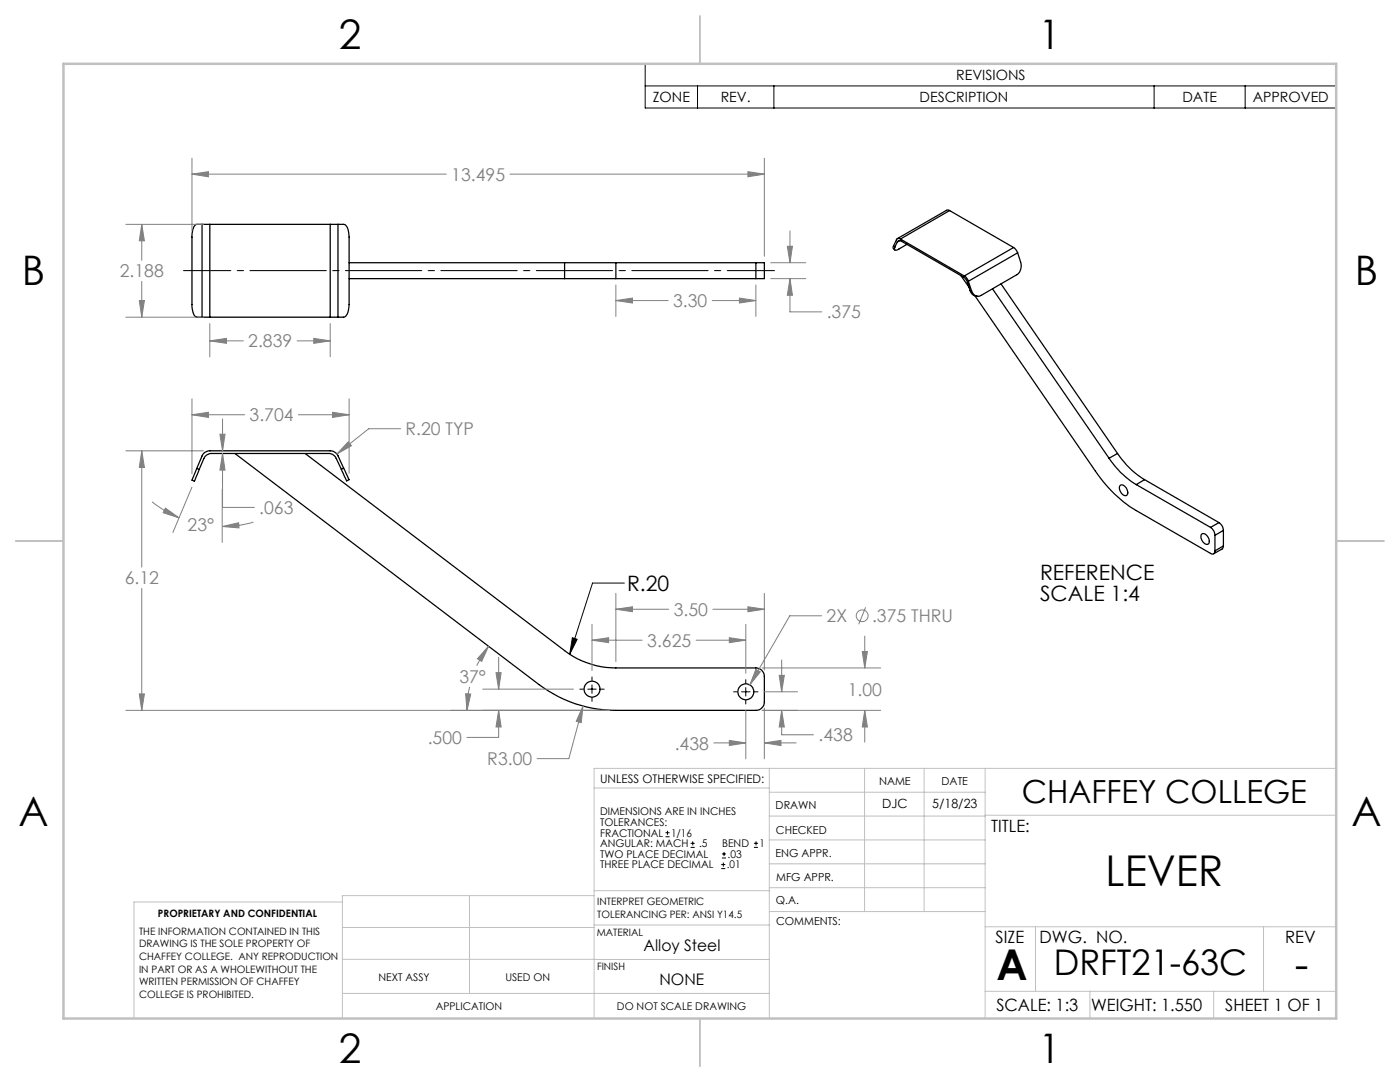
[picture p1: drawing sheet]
<svg xmlns="http://www.w3.org/2000/svg" width="279mm" height="216mm" viewBox="0 0 279 216" stroke-linecap="round" stroke-linejoin="round" font-family="sans-serif">
<g fill="none" stroke="#000" stroke-width=".25">
<path d="M40.3 44.8h1.6M40.3 44.8h-1a2.48 2.48 0 0 0-1 2.5v13.4a2.48 2.48 0 0 0 1 2.6h1M40.3 44.8v18.5M41.9 44.8v18.5M41.9 44.8h24M65.9 44.8h1.6M65.9 44.8v18.5M67.5 44.8h1.1a1.66 1.66 0 0 1 1 1.7l.1 14.2a2.99 2.99 0 0 1-.9 2.6h-1.3M67.5 44.8v18.5M69.7 55.6h43M69.7 52.4h43M112.7 55.6h10.2"/>
<path d="M112.7 52.4h10.2M112.7 52.4v3.2M122.9 55.6h27.9M122.9 52.4h27.9M122.9 52.4v3.2M150.8 52.4h1.7v3.2h-1.7M150.8 52.4v3.2M178.3 49.1v.4l.2 .3M178.3 49.1l.3 .2M179.1 48.3a.51 .51 0 0 1 .8-.2l12.5 7.3 .6 .8 .6 1.8M179.1 48.3l-.5 1M179.6 48l-.5 .3"/>
<path d="M179.7 47.7a.51 .51 0 0 0-.8 .2l-.6 1.2M179.7 47.7l12.7 7.4M181 48.8l-2 1.1a.36 .36 0 0 1-.5-.1 .36 .36 0 0 1 .1-.5M189.5 42l-.6-.1-9.8 5.7M189.5 42l-9.8 5.7M189.5 42l12.8 7.4M191.8 55l1.6 2.4M192.4 55.1l.4 .3 .5 .7M193.3 56.1l.6 1.9M193.6 58a1.55 1.55 0 0 0 1.6 1.1M193.6 58h.3M194.6 59.1l24 34.9a25.8 25.8 0 0 0 8.2 7.9l14.8 8.5a.53 .53 0 0 0 .6 .1 .53 .53 0 0 0 .3-.6"/>
<path d="M198.1 57.6l23.2 33.8M199.8 56.7l23.2 33.8M202.3 49.4l.4 .4 .4 .6M202.3 49.4l-9.9 5.7M203.1 50.4l.6 1.9a2.22 2.22 0 0 1-.8 2.5l-7.1 4.1a1.32 1.32 0 0 1-1.9-.9M203.1 50.4l-9.8 5.7M40.3 63.3h1.6M41.9 63.3h24M65.9 63.3h1.6M39.3 93.5l-1 2.3 .5 .2 1-2.3M39.3 93.5l.5 .2M46.9 90.5l60.7 46.1a25.2 25.2 0 0 0 15.3 5.1h27.9a1.69 1.69 0 0 0 1.7-1.6v-5.1a1.69 1.69 0 0 0-1.7-1.7h-27.9a17.1 17.1 0 0 1-10.2-3.5l-51.8-39.3"/>
<path d="M68.1 93.6l-1-2.1a1.68 1.68 0 0 0-1.5-1h-23.4a1.64 1.64 0 0 0-1.5 1l-.9 2.2M68.6 93.4l1.1 2.3-.5 .3-1.1-2.4M68.6 93.4l-1.1-2.5a1.79 1.79 0 0 0-1.6-.9h-24a1.64 1.64 0 0 0-1.6 1l-1 2.5M68.6 93.4l-.5 .2M221.3 91.4a16.7 16.7 0 0 0 5.5 5.3M223 90.5a17.4 17.4 0 0 0 5.4 5.2M223 90.5l-1.7 .9M223.5 96.9a.9 .9 0 0 1 1.4 .6 .96 .96 0 0 1-.1 1.4 1.47 1.47 0 0 1-1.3-2zM226.8 96.7l14.8 8.5M228.4 95.7l-1.6 1M228.4 95.7l14.9 8.6M239.8 106.6a1.02 1.02 0 0 1 1.4 .9 .65 .65 0 0 1 .2 .8 .65 .65 0 0 1-.8 .2 1.59 1.59 0 0 1-.8-1.9z"/>
<path d="M241.6 105.2a1.91 1.91 0 0 1 .9 1.6M242.5 106.8v3.1M243.3 104.3a1.91 1.91 0 0 1 .9 1.5M243.3 104.3l-1.7 .9M244.2 108.9l-.3 .6-1.7 1M244.2 105.8l-1.7 1M244.2 108.9l-1.7 1M244.2 105.8v3.1"/>
<circle cx="118.1" cy="137.5" r="1.58"/>
<circle cx="148.8" cy="138" r="1.58"/>
</g>
<g fill="none" stroke="#808080" stroke-width=".2">
<path d="M38.3 34.7l3.3-.4v1zM38.3 31.6v14.4M38.3 34.7h50.8M101.8 34.7h50.7M149.3 34.3l3.2 .4-3.2 .6zM152.5 31.6v19.6M25.1 44.8h15.5M27.8 60h1l-.5 3.3zM28.3 44.8l.5 3.2h-1zM28.3 44.8v7.1M28.3 56.1v7.2M122.9 60l3.3-.5v1z"/>
<path d="M122.9 56.9v6.2M122.9 60h10.4M142.1 60h8.7M147.6 59.5l3.2 .5-3.2 .5zM150.8 56.9v6.2M153.8 52.4h7M153.8 55.6h7M157.1 49.1h1.1l-.5 3.3zM157.7 55.6l.5 3.3h-1.1zM157.7 55.6v6.6h6.3M157.7 46.1v6.3M25.1 63.3h15.5"/>
<path d="M38.3 79.6v14.9M41.9 68l3.3-.5v1zM41.9 64.6v6.6M41.9 68h6.7M59.3 68h6.6M62.6 67.5l3.3 .5-3.3 .5zM65.9 64.6v6.6M69.7 79.6v14.8M25.1 90h15.5M28.3 90l.5 3.3h-1zM28.3 90v23.2M38.3 82.8l3.3-.5v1z"/>
<path d="M38.3 97.2l-3.8 9.1M38.3 82.8h10.5M43.9 86.6h1l-.5 3.4zM44.3 97.6v10.6M44.4 90.5l.5 3.3h-1zM44.4 90.5v10.7h6.4M44.4 83.6v6.4M59.5 82.8h10.2M66.4 82.3l3.3 .5-3.3 .5zM69.5 88.2l.6 .7-2.9 1.7zM79.9 85.5h-6.3l-6.4 5.1M28.3 117.4v24.3"/>
<path d="M30.3 100.1a22 22 0 0 0 5.4 3.2M33 101.4l2.7 1.9-3.1-1zM44.3 105.1l3.3-.8 .1 1zM50.6 104.2a20.3 20.3 0 0 1-6.3 .9M122.9 118.4v13.6M152.5 118.4v15.3M27.8 138.5h1l-.5 3.2zM92.9 138.4l1 .1-.7 3.2zM93.7 137.1a17.5 17.5 0 0 0-.5 4.6M96.3 137.5h18.1M97.5 128.9l-1.4 3.1-.8-.6zM97.5 128.9l-1.6 2.4-.8 1.5"/>
<path d="M99 134.2h1l-.5 3.3zM99.5 131.2v6.3M118.1 127.7l3.4-.5v1zM118.1 124.6v9.2M118.1 127.7h10.1M122.9 121.6l3.3-.5v1zM122.9 121.6h10.6M138.9 127.7h9.9M142.3 121.6h10.2M145.6 127.2l3.2 .5-3.2 .5zM148.8 124.6v9.7M149.3 121.1l3.2 .5-3.2 .5z"/>
<path d="M150.8 133.6l.9 .5-2.1 2.6zM152.1 133.3h23.7M152.5 138h6.7M155.5 134.8h1l-.5 3.2zM156 131.7v6.3M164 122.9h-6.4l-8 13.8M172.1 130h1l-.5 3.3zM172.6 126.9v6.4M172.8 121.2l-1.4 3.4M25.1 141.7h96.5M99.5 141.7l.5 3.4h-1zM99.5 141.7v5.4h-6.3"/>
<path d="M116.3 140.9l-.3 3.3-1-.3zM116.3 140.9l-2.8 10.5h-6.3M142.5 148.2h6.3M145.6 147.7l3.2 .5-3.2 .6zM148.8 141.7v9.7M152.1 141.7h23.7M152.5 148.2l3.4-.5v1.1zM152.5 141.3v10.1M152.5 148.2h6.4M156 141.7l.5 3.4h-1zM156 141.7v4.9h6.3M172.6 141.7l.5 3.4h-1z"/>
<path d="M172.6 141.7v6.4"/>
<circle cx="172.1" cy="122.9" r="1.18"/>
</g>
<g fill="none" stroke="#000" stroke-width=".2">
<path d="M128.8 12.7h137.9v8.9h-137.9zM128.8 17.1h137.9M139.2 17.1v4.5M154.4 17.1v4.5M230.3 17.1v4.5M248.5 17.1v4.5M124.6 116.3h-6.3l-4.6 14.3M114.2 127.2l1 .4-1.5 3zM115.7 137.5h.8M117.3 137.5h1.7M118.1 135.1v.7M118.1 136.7v1.7"/>
<path d="M118.1 139.2v.7M119.8 137.5h.8M146.4 138h.7M148 138h1.7M148.8 135.6v.7M148.8 137.2v1.7M148.8 139.7v.8M150.5 138h.8M132.8 167h.8M132.8 166.2h.8M133.2 165.8v.8M137.8 169.1h.8"/>
<path d="M137.8 168.3h.8M138.3 167.9v.8M143.9 173.3h.8M143.9 172.5h.8M144.1 171.2h.8M144.1 170.4h.8M144.4 172.1v.8M144.5 170v.8M150.5 169.1h.8M150.5 168.3h.8M150.9 167.9v.8"/>
</g>
<path d="M154.6 54h-118" fill="none" stroke="#000" stroke-width=".2" stroke-dasharray="15.2 1.3 1.3 1.3" stroke-dashoffset="5.8"/>
<path d="M44.4 90.5v5.9" fill="none" stroke="#c0c0c0" stroke-width=".2" stroke-dasharray="15.2 1.3 1.3 1.3" stroke-dashoffset="14.2"/>
<g fill="none" stroke="#c0c0c0" stroke-width=".2">
<path d="M118.6 157.2h34.9M153.5 153.3v49.9M153.5 158.1h43.1M172.5 153.3v28.6M184.4 153.3v28.6M196.6 153.3v49.9M266.7 153.3h-148.1v49.9M68.3 180h-41.6v23.2M93.7 178.7v19.5M118.6 178.7h-50.3v24.5M118.6 177.7h35M153.5 167.6h43.1"/>
<path d="M153.5 162.8h43.1M153.5 172.4h43.1M153.5 177.1h43.1M196.6 162.7h70.1M68.3 198.2h85.2M68.3 191.4l85.2 .1M68.3 185.1h50.3M118.6 184.6h35M153.6 181.9h43M196.6 197.8h70.1M196.6 184.9h70.1M206.7 184.9v12.9"/>
<path d="M217.5 197.8v5.4M242.2 197.8v5.4M252.2 184.9v12.9"/>
</g>
<path d="M139.7 3.2v9.5M3.1 107.9h9.6M266.7 107.9h9.5M139.7 203.2v9.6" fill="none" stroke="#c0c0c0" stroke-width=".25"/>
<path d="M12.7 12.7h254v190.5h-254z" fill="none" stroke="#c0c0c0" stroke-width=".5"/>
<path d="M114.2 127.2l1 .4-1.5 3z" fill="#000"/>
<g fill="#808080">
<path d="M33 101.4l2.7 1.9-3.1-1zM44.3 105.1l3.3-.8 .1 1z"/>
<path d="M38.3 82.8l3.3-.5v1zM66.4 82.3l3.3 .5-3.3 .5zM69.5 88.2l-2.3 2.4 2.9-1.7zM44.4 90.5l.5 3.3h-1zM43.9 86.6h1l-.5 3.4zM116.3 140.9l-1.3 3 1 .3zM172.1 130h1l-.5 3.3zM172.6 141.7l.5 3.4h-1zM156 141.7l.5 3.4h-1zM155.5 134.8h1l-.5 3.2zM152.5 148.2l3.4-.5v1.1zM145.6 147.7l3.2 .5-3.2 .6zM150.8 133.6l-1.2 3.1 2.1-2.6zM118.1 127.7l3.4-.5v1zM145.6 127.2l3.2 .5-3.2 .5zM97.5 128.9l-1.4 3.1-.8-.6zM92.9 138.4l1 .1-.7 3.2zM99 134.2h1l-.5 3.3zM99.5 141.7l.5 3.4h-1zM149.3 121.1l3.2 .5-3.2 .5zM122.9 121.6l3.3-.5v1zM27.8 138.5h1l-.5 3.2zM28.3 90l.5 3.3h-1zM38.3 34.7l3.3-.4v1zM149.3 34.3l3.2 .4-3.2 .6zM157.1 49.1h1.1l-.5 3.3zM157.7 55.6l.5 3.3h-1.1zM28.3 44.8l.5 3.2h-1zM27.8 60h1l-.5 3.3zM41.9 68l3.3-.5v1zM62.6 67.5l3.3 .5-3.3 .5zM122.9 60l3.3-.5v1zM147.6 59.5l3.2 .5-3.2 .5z"/>
</g>
<g font-size="8.5">
<text x="220.6" y="176.9">LEVER</text>
<text x="198.9" y="195.5">A</text>
<text x="258.4" y="195.4">-</text>
</g>
<g font-size="8.1">
<text x="67.6" y="9.7">2</text>
<text x="207.3" y="9.7">1</text>
<text x="4.4" y="57">B</text>
<text x="270.4" y="57">B</text>
<text x="3.7" y="164.9">A</text>
<text x="269.7" y="164.9">A</text>
<text x="67.6" y="212.2">2</text>
<text x="207.3" y="212.2">1</text>
</g>
<text font-size="7.1" x="210.3" y="194.6">DRFT21-63C</text>
<text font-size="6.3" x="203.9" y="160.2">CHAFFEY COLLEGE</text>
<g font-size="4.2">
<text x="125.1" y="117.9">R.20</text>
<text x="207.6" y="115.7">REFERENCE</text>
<text x="207.6" y="119.9">SCALE 1:4</text>
</g>
<g font-size="3.5" fill="#808080">
<text x="90.1" y="36.1">13.495</text>
<text x="23.9" y="55.3">2.188</text>
<text x="134.3" y="61.3">3.30</text>
<text x="165" y="63.5">.375</text>
<text x="49.6" y="69.3">2.839</text>
<text x="49.8" y="84.1">3.704</text>
<text x="80.9" y="86.9">R.20 TYP</text>
<text x="37.4" y="106">23°</text>
<text x="51.7" y="102.6">.063</text>
<text x="24.9" y="116.6">6.12</text>
<text x="134.5" y="122.9">3.50</text>
<text x="165" y="124.2">2X</text>
<text x="174" y="124.2">.375 THRU</text>
<text x="129.2" y="129.1">3.625</text>
<text x="91.7" y="136.3">37°</text>
<text x="169.2" y="138.9">1.00</text>
<text x="85.4" y="148.5">.500</text>
<text x="134.7" y="149.6">.438</text>
<text x="163.4" y="147.9">.438</text>
<text x="97.3" y="152.7">R3.00</text>
</g>
<g font-size="3.4">
<text x="197.8" y="166">TITLE:</text>
<text x="198.7" y="188.1">SIZE</text>
<text x="207.5" y="188.1">DWG. NO.</text>
<text x="256.5" y="188.2">REV</text>
<text x="198.8" y="201.7">SCALE: 1:3</text>
<text x="217.7" y="201.8">WEIGHT: 1.550</text>
<text x="244.5" y="201.7">SHEET 1 OF 1</text>
</g>
<g font-size="3.2">
<text x="128.5" y="189.8">Alloy Steel</text>
<text x="131.6" y="196.6">NONE</text>
</g>
<g font-size="2.8">
<text x="190.8" y="16">REVISIONS</text>
<text x="130.3" y="20.4">ZONE</text>
<text x="143.8" y="20.4">REV.</text>
<text x="183.5" y="20.4">DESCRIPTION</text>
<text x="236" y="20.4">DATE</text>
<text x="250" y="20.4">APPROVED</text>
</g>
<g font-size="2.5">
<text x="176.1" y="161.3">DJC</text>
<text x="186.1" y="161.3">5/18/23</text>
</g>
<text font-size="2.4" x="119.8" y="156.2">UNLESS OTHERWISE SPECIFIED:</text>
<g font-size="2.2">
<text x="154.8" y="161.4">DRAWN</text>
<text x="175.4" y="156.6">NAME</text>
<text x="187.9" y="156.7">DATE</text>
<text x="154.9" y="166.3">CHECKED</text>
<text x="154.8" y="171">ENG APPR.</text>
<text x="154.9" y="175.7">MFG APPR.</text>
<text x="154.9" y="180.4">Q.A.</text>
<text x="154.9" y="184.6">COMMENTS:</text>
</g>
<g font-size="2.1">
<text x="119.8" y="162.7">DIMENSIONS ARE IN INCHES</text>
<text x="119.8" y="164.8">TOLERANCES:</text>
<text x="119.8" y="166.9">FRACTIONAL</text>
<text x="133.9" y="166.9">1/16</text>
<text x="119.8" y="171.2">TWO PLACE DECIMAL</text>
<text x="119.8" y="173.3">THREE PLACE DECIMAL</text>
<text x="119.8" y="169.1">ANGULAR: MACH</text>
<text x="139.5" y="169.1">.5</text>
<text x="144.1" y="169.1">BEND</text>
<text x="145.1" y="173.3">.01</text>
<text x="145.2" y="171.2">.03</text>
<text x="151.6" y="169.1">1</text>
<text x="75.5" y="195.7">NEXT ASSY</text>
<text x="100.9" y="195.7">USED ON</text>
<text x="86.9" y="201.5">APPLICATION</text>
<text x="123.1" y="201.6">DO NOT SCALE DRAWING</text>
</g>
<g font-size="2">
<text x="31.5" y="182.9">PROPRIETARY AND CONFIDENTIAL</text>
<text x="119.2" y="180.6">INTERPRET GEOMETRIC</text>
<text x="119.2" y="183.1">TOLERANCING PER: ANSI Y14.5</text>
<text x="27.8" y="186.5">THE INFORMATION CONTAINED IN THIS</text>
<text x="27.8" y="189">DRAWING IS THE SOLE PROPERTY OF</text>
<text x="27.8" y="191.6">CHAFFEY COLLEGE. ANY REPRODUCTION</text>
<text x="119.1" y="186.7">MATERIAL</text>
<text x="27.8" y="194.1">IN PART OR AS A WHOLEWITHOUT THE</text>
<text x="27.8" y="196.6">WRITTEN PERMISSION OF CHAFFEY</text>
<text x="119.1" y="193.5">FINISH</text>
<text x="27.8" y="199.1">COLLEGE IS PROHIBITED.</text>
</g>
</svg>
